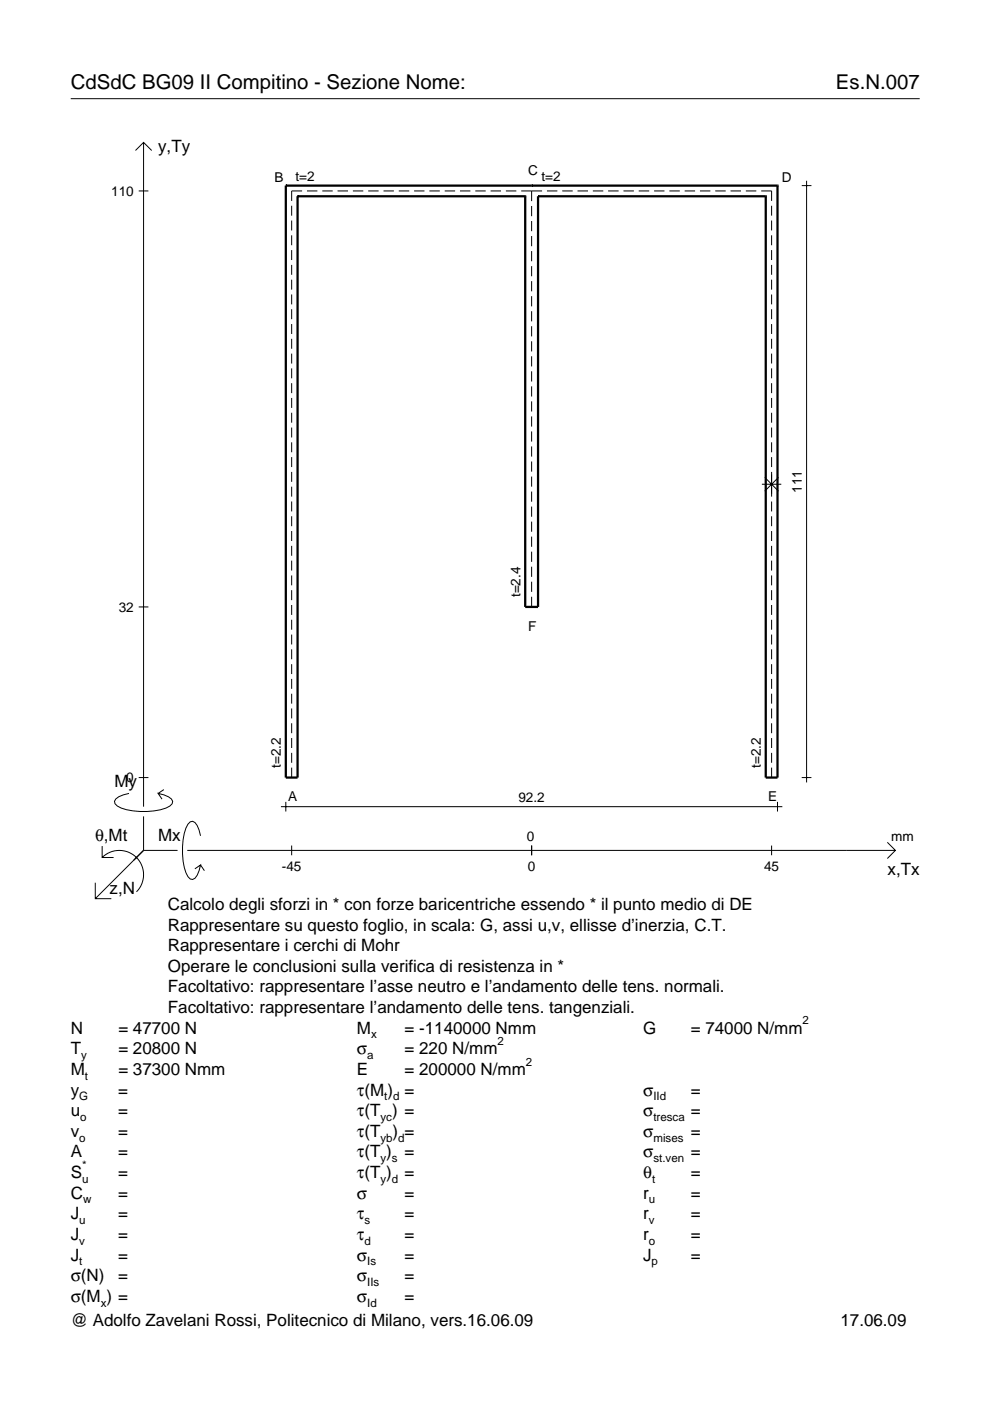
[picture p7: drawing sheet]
<svg xmlns="http://www.w3.org/2000/svg" width="210mm" height="297mm" viewBox="0 0 210 297" stroke-linecap="round" stroke-linejoin="round" font-family="sans-serif">
<g fill="none" stroke="#000" stroke-width=".21">
<path d="M15 20.9h180M28.7 31.9l1.7-1.7 1.8 1.7M30.4 30.2v140.8M170 39.4h2M171 38.3v127.6M29.4 40.5h2.1M61.8 43.6v2.1M61.8 46.8v2.1M61.8 49.9v2.1M61.8 53v2.1M61.8 56.2v2.1M61.8 59.3v2.1"/>
<path d="M64.1 40.5h-2.3v2.1M65.1 40.5h2.2M68.3 40.5h2.2M71.6 40.5h2.2M74.8 40.5h2.2M78.1 40.5h2.2M81.3 40.5h2.2M84.5 40.5h2.3M87.8 40.5h2.2M91 40.5h2.3M94.3 40.5h2.2M97.5 40.5h2.2"/>
<path d="M100.8 40.5h2.2M104 40.5h2.2M107.3 40.5h2.2M110.5 40.5h4.4M112.7 40.5v2.1M112.7 43.7v2.1M112.7 46.9v2.1M112.7 50v2.2M112.7 53.2v2.2M112.7 56.4v2.2M112.7 59.6v2.2M116 40.5h2.2"/>
<path d="M119.2 40.5h2.2M122.4 40.5h2.3M125.7 40.5h2.2M128.9 40.5h2.3M132.2 40.5h2.2M135.4 40.5h2.2M138.7 40.5h2.2M141.9 40.5h2.2M145.2 40.5h2.2M148.4 40.5h2.2M151.6 40.5h2.3M154.9 40.5h2.2"/>
<path d="M158.1 40.5h2.3M161.4 40.5h2.2v2.1M163.6 43.6v2.1M163.6 46.8v2.1M163.6 49.9v2.1M163.6 53v2.1M163.6 56.2v2.1M163.6 59.3v2.1M61.8 62.4v2.1M61.8 65.6v2.1M61.8 68.7v2.1M61.8 71.8v2.1"/>
<path d="M61.8 75v2.1M61.8 78.1v2.1M112.7 62.8v2.2M112.7 66v2.1M112.7 69.2v2.1M112.7 72.4v2.1M112.7 75.5v2.2M112.7 78.7v2.2M163.6 62.4v2.1M163.6 65.6v2.1M163.6 68.7v2.1M163.6 71.8v2.1"/>
<path d="M163.6 75v2.1M163.6 78.1v2.1M61.8 81.2v2.2M61.8 84.4v2.1M61.8 87.5v2.1M61.8 90.6v2.2M61.8 93.8v2.1M61.8 96.9v2.1M112.7 81.9v2.2M112.7 85.1v2.2M112.7 88.3v2.1M112.7 91.5v2.1"/>
<path d="M112.7 94.7v2.1M112.7 97.8v2.2M163.6 81.2v2.2M163.6 84.4v2.1M163.6 87.5v2.1M163.6 90.6v2.2M163.6 93.8v2.1M163.6 96.9v2.1M61.8 100.1v2.1M61.8 103.2v2.1M61.8 106.3v2.1M61.8 109.5v2.1"/>
<path d="M61.8 112.6v2.1M61.8 115.7v2.1M61.8 118.9v2.1M112.7 101v2.2M112.7 104.2v2.2M112.7 107.4v2.2M112.7 110.6v2.1M112.7 113.8v2.1M112.7 117v2.1M161.5 102.7h4.2M162.1 101.2l3 2.9M163.6 100.1v5.2"/>
<path d="M163.6 106.3v2.1M163.6 109.5v2.1M163.6 112.6v2.1M163.6 115.7v2.1M163.6 118.9v2.1M165.1 101.2l-3 2.9M29.4 128.7h2.1M61.8 122v2.1M61.8 125.1v2.1M61.8 128.3v2.1M61.8 131.4v2.1M61.8 134.5v2.1"/>
<path d="M61.8 137.7v2.1M112.7 120.2v2.1M112.7 123.3v2.2M112.7 126.5v2.2M163.6 122v2.1M163.6 125.1v2.1M163.6 128.3v2.1M163.6 131.4v2.1M163.6 134.5v2.1M163.6 137.7v2.1M61.8 140.8v2.1M61.8 143.9v2.2"/>
<path d="M61.8 147.1v2.1M61.8 150.2v2.1M61.8 153.4v2.1M61.8 156.5v2.1M61.8 159.6v2.1M163.6 140.8v2.1M163.6 143.9v2.2M163.6 147.1v2.1M163.6 150.2v2.1M163.6 153.4v2.1M163.6 156.5v2.1M163.6 159.6v2.1"/>
<path d="M21.7 179.4v2.4h2.4M27.3 168.2a3.6 3.6 0 0 0-3 1.7l.1 .5a5.6 5.6 0 0 0 3.8 1.5 13.4 13.4 0 0 0 7.8-1l.5-.5 .1-.5a3.6 3.6 0 0 0-3.1-1.7l.8 1.2M29.4 164.9h2.1M30.4 173.1v7.2M34.7 167.4l-1.2 .8M42.5 177.2a3.6 3.6 0 0 0-1.7-3.1l-.5 .2a5.7 5.7 0 0 0-1.5 3.7 13.3 13.3 0 0 0 1 7.9l.5 .5 .5 .1a3.6 3.6 0 0 0 1.7-3.1l-1.2 .8M59.6 171h106.3M60.6 170v2.1M61.8 162.8v2.1M61.8 179.3v2M112.7 179.3v2M163.6 162.8v2.1"/>
<path d="M163.6 179.3v2M164.8 170v2.1M170 164.9h2M188.1 178.6l1.7 1.7-1.7 1.7M20.2 187.2v3.3h3.4M21.7 181.8a5.1 5.1 0 0 1 7.2 0 5.1 5.1 0 0 1 0 7.3M30.4 180.3l-10.2 10.2M30.4 180.3h7.2M39.7 180.3h150.1M42.5 183.4l.8 1.2"/>
</g>
<g fill="none" stroke="#000" stroke-width=".48">
<path d="M60.6 39.4h.1M60.6 39.4v125.5h2.5v-123.3M60.6 39.4h104.2M112.7 39.4h.1M164.8 39.4h.1M164.8 39.4v125.5h-2.4v-123.3M63.1 41.6h.1M63.1 41.6h48.3M111.4 41.6h.1M111.4 41.6v87.1h2.7v-87.1M114.1 41.6h.1M114.1 41.6h48.3"/>
<path d="M162.4 41.6h.1"/>
</g>
<g font-size="4.3">
<text x="15" y="18.9">CdSdC BG09 II Compitino - Sezione Nome:</text>
<text x="177.2" y="18.9">Es.N.007</text>
</g>
<g font-size="3.6">
<text x="33.5" y="32.3">y,Ty</text>
<text x="24.3" y="166.9">My</text>
<text x="20.1" y="178.2">θ,Mt</text>
<text x="33.5" y="178.2">Mx</text>
<text x="188.2" y="185.5">x,Tx</text>
<text x="23.2" y="189.6">z,N</text>
<text x="35.6" y="192.9">Calcolo degli sforzi in * con forze baricentriche essendo * il punto medio di DE</text>
<text x="35.6" y="197.3">Rappresentare su questo foglio, in scala: G, assi u,v, ellisse d’inerzia, C.T.</text>
<text x="35.6" y="201.7">Rappresentare i cerchi di Mohr</text>
<text x="35.6" y="206">Operare le conclusioni sulla verifica di resistenza in *</text>
<text x="35.6" y="210.4">Facoltativo: rappresentare l’asse neutro e l’andamento delle tens. normali.</text>
<text x="35.6" y="214.8">Facoltativo: rappresentare l’andamento delle tens. tangenziali.</text>
<text x="15" y="219.2">N</text>
<text x="25.1" y="219.2">= 47700 N</text>
<text x="75.7" y="219.2">M</text>
<text x="85.8" y="219.2">= -1140000 Nmm</text>
<text x="136.4" y="219.2">G</text>
<text x="146.5" y="219.2">= 74000 N/mm</text>
<text x="15" y="223.5">T</text>
<text x="15" y="227.9">M</text>
<text x="25.1" y="223.5">= 20800 N</text>
<text x="25.1" y="227.9">= 37300 Nmm</text>
<text x="75.7" y="223.5">σ</text>
<text x="75.7" y="227.9">E</text>
<text x="85.8" y="223.5">= 220 N/mm</text>
<text x="85.8" y="227.9">= 200000 N/mm</text>
<text x="15" y="232.3">y</text>
<text x="25.1" y="232.3">=</text>
<text x="75.7" y="232.3">τ(M ) =</text>
<text x="136.4" y="232.3">σ</text>
<text x="146.5" y="232.3">=</text>
<text x="15" y="236.7">u</text>
<text x="25.1" y="236.7">=</text>
<text x="75.7" y="236.7">τ(T ) =</text>
<text x="136.4" y="236.7">σ</text>
<text x="146.5" y="236.7">=</text>
<text x="15" y="241">v</text>
<text x="15" y="245.4">A</text>
<text x="25.1" y="241">=</text>
<text x="25.1" y="245.4">=</text>
<text x="75.7" y="245.4">τ(T )</text>
<text x="75.7" y="241">τ(T</text>
<text x="83.3" y="241">) =</text>
<text x="85.8" y="245.4">=</text>
<text x="136.4" y="241">σ</text>
<text x="136.4" y="245.4">σ</text>
<text x="146.5" y="241">=</text>
<text x="146.5" y="245.4">=</text>
<text x="15" y="249.8">S</text>
<text x="25.1" y="249.8">=</text>
<text x="75.7" y="249.8">τ(T )</text>
<text x="85.8" y="249.8">=</text>
<text x="136.4" y="249.8">θ</text>
<text x="146.5" y="249.8">=</text>
<text x="15" y="254.2">C</text>
<text x="25.1" y="254.2">=</text>
<text x="75.7" y="254.2">σ</text>
<text x="85.8" y="254.2">=</text>
<text x="136.4" y="254.2">r</text>
<text x="146.5" y="254.2">=</text>
<text x="15" y="262.9">J</text>
<text x="15" y="258.5">J</text>
<text x="25.1" y="258.5">=</text>
<text x="25.1" y="262.9">=</text>
<text x="75.7" y="258.5">τ</text>
<text x="75.7" y="262.9">τ</text>
<text x="85.8" y="258.5">=</text>
<text x="85.8" y="262.9">=</text>
<text x="136.4" y="258.5">r</text>
<text x="136.4" y="262.9">r</text>
<text x="146.5" y="262.9">=</text>
<text x="146.5" y="258.5">=</text>
<text x="15" y="267.3">J</text>
<text x="25.1" y="267.3">=</text>
<text x="75.7" y="267.3">σ</text>
<text x="85.8" y="267.3">=</text>
<text x="136.4" y="267.3">J</text>
<text x="146.5" y="267.3">=</text>
<text x="15" y="271.7">σ(N)</text>
<text x="25.1" y="271.7">=</text>
<text x="75.7" y="271.7">σ</text>
<text x="85.8" y="271.7">=</text>
<text x="15" y="276">σ(M ) =</text>
<text x="15" y="281.2">@ Adolfo Zavelani Rossi, Politecnico di Milano, vers.16.06.09</text>
<text x="75.7" y="276">σ</text>
<text x="85.8" y="276">=</text>
<text x="178.2" y="281.2">17.06.09</text>
</g>
<g font-size="2.9">
<text x="23.6" y="41.5">110</text>
<text x="58.2" y="38.5">B</text>
<text x="62.7" y="38.3">t=2</text>
<text x="112" y="37.1">C</text>
<text x="114.8" y="38.3">t=2</text>
<text x="165.7" y="38.5">D</text>
<text x="170" y="104.5" transform="rotate(-90 170 104.5)">111</text>
<text x="25.2" y="129.7">32</text>
<text x="110.3" y="126.6" transform="rotate(-90 110.3 126.6)">t=2.4</text>
<text x="112" y="133.8">F</text>
<text x="26.8" y="165.9">0</text>
<text x="59.6" y="162.8" transform="rotate(-90 59.6 162.8)">t=2.2</text>
<text x="161.3" y="162.8" transform="rotate(-90 161.3 162.8)">t=2.2</text>
<text x="61.1" y="169.8">A</text>
<text x="109.9" y="170">92.2</text>
<text x="162.8" y="169.8">E</text>
<text x="111.7" y="178.2">0</text>
<text x="189" y="178.2">mm</text>
<text x="59.8" y="184.7">-45</text>
<text x="111.9" y="184.7">0</text>
<text x="162" y="184.7">45</text>
</g>
<g font-size="2.4">
<text x="78.7" y="220.2">x</text>
<text x="105.5" y="221.5">2</text>
<text x="170.2" y="217.2">2</text>
<text x="17.2" y="224.5">y</text>
<text x="77.9" y="224.5">a</text>
<text x="111.5" y="225.9">2</text>
<text x="16.8" y="233.3">G</text>
<text x="18" y="228.9">t</text>
<text x="81.5" y="233.3">t d</text>
<text x="138.5" y="233.3">IId</text>
<text x="17" y="237.7">o</text>
<text x="80.7" y="237.7">yc</text>
<text x="138.5" y="237.7">tresca</text>
<text x="16.8" y="242">o</text>
<text x="80.7" y="242">yb d</text>
<text x="138.5" y="242">mises</text>
<text x="17.4" y="250.8">u</text>
<text x="17.4" y="247.8">*</text>
<text x="80.7" y="246.4">y s</text>
<text x="80.7" y="250.8">y d</text>
<text x="138.2" y="250.8">t</text>
<text x="138.5" y="246.4">st.ven</text>
<text x="17.6" y="255.2">w</text>
<text x="137.6" y="255.2">u</text>
<text x="16.8" y="259.5">u</text>
<text x="16.8" y="263.9">v</text>
<text x="77.3" y="259.5">s</text>
<text x="77.3" y="263.9">d</text>
<text x="137.6" y="259.5">v</text>
<text x="137.6" y="263.9">o</text>
<text x="16.8" y="268.3">t</text>
<text x="77.9" y="268.3">Is</text>
<text x="138.2" y="268.3">p</text>
<text x="77.9" y="272.7">IIs</text>
<text x="21.4" y="277">x</text>
<text x="77.9" y="277">Id</text>
</g>
</svg>
